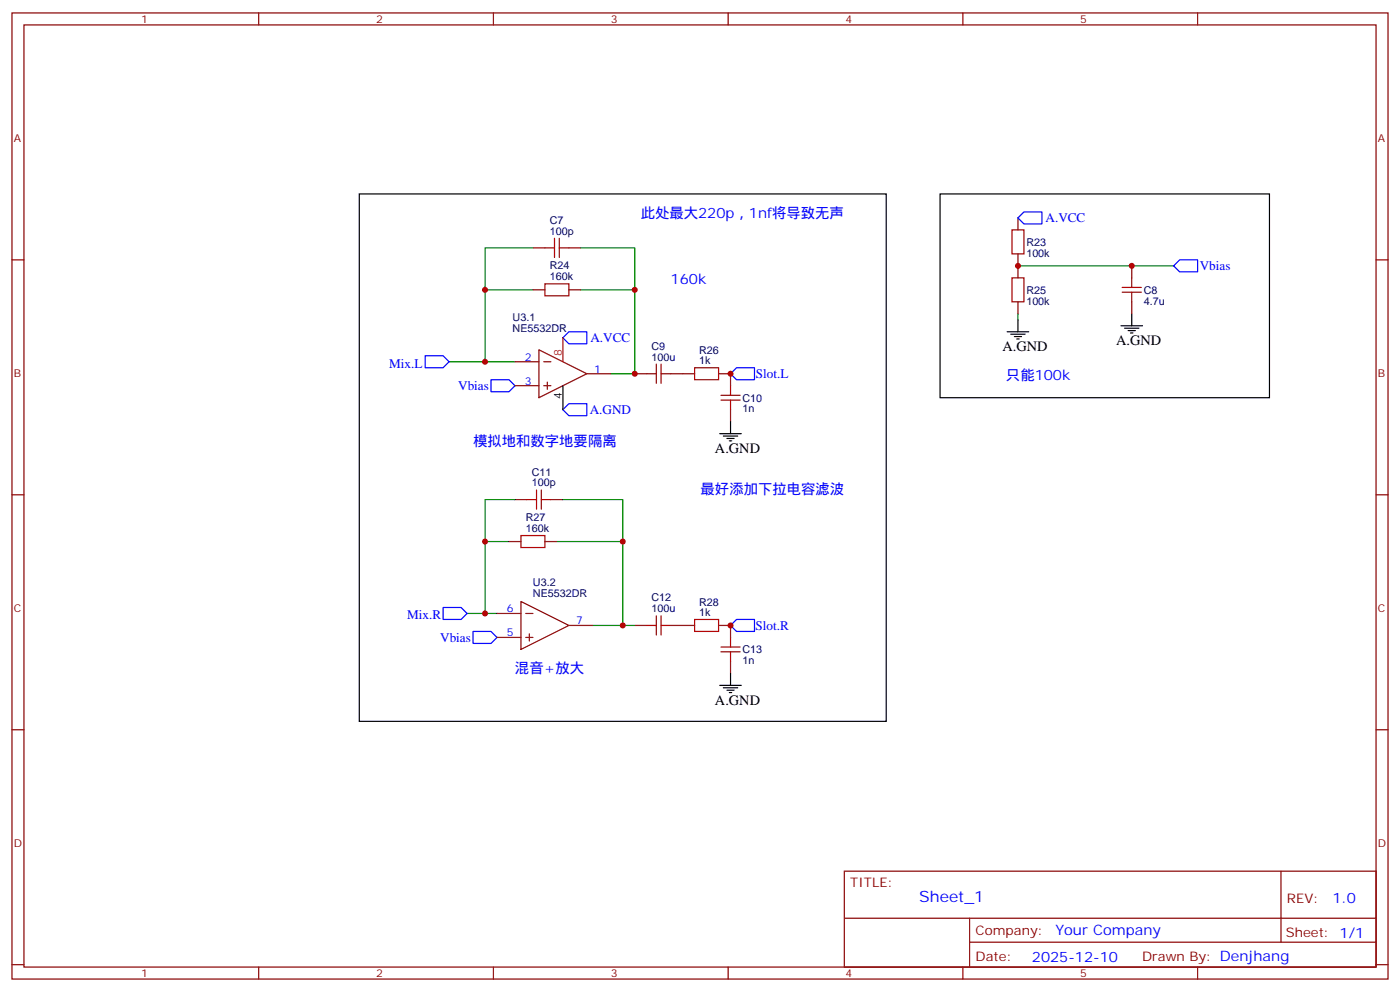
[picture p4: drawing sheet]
<svg xmlns="http://www.w3.org/2000/svg" width="412mm" height="292mm" viewBox="0 0 412 292" stroke-linecap="round" stroke-linejoin="round" font-family="sans-serif">
<g fill="none" stroke="#870000" stroke-width=".35">
<path d="M3.5 3.8h405.4v284.3h-405.4zM7.1 7.3h398.2v277.3h-398.2zM76.2 3.8v3.5M145.3 3.8v3.5M214.5 3.8v3.5M283.6 3.8v3.5M352.8 3.8v3.5M3.5 76.5h3.6M157 73h3.5M167.6 73h3.5M299.9 64.1v3.6M299.9 74.7v7.1"/>
<path d="M333.4 78.2v3.6M405.3 76.5h3.6M157 85.3h3.5M167.6 85.3h3.5M299.9 88.8v3.6M333.4 88.8v3.6M151.7 106.5h7M151.7 113.5h7M158.7 102.9l14.2 7.1-14.2 7.1zM160.2 106.5h2.1M160.2 113.5h2.1M161.2 112.5v2.1"/>
<path d="M172.9 110h7M187 110h3.5M197.6 110h7M211.7 110h3.5v3.5M215.2 120.6v3.5M3.5 145.6h3.6M149.9 159.4h3.6M151.7 147h3.5M160.5 159.4h3.5M162.3 147h3.5M405.3 145.6h3.6M153.5 177l14.1 7.1-14.1 7z"/>
<path d="M146.4 180.6h7.1M146.4 187.6h7.1M154.9 180.6h2.1M154.9 187.6h2.1M155.9 186.5v2.2M167.6 184.1h7M187 184.1h3.5M197.6 184.1h7M211.7 184.1h3.5v3.5M215.2 194.7v3.5M3.5 214.8h3.6M405.3 214.8h3.6"/>
<path d="M248.7 256.4h156.6v28.2h-156.6zM377.3 256.4v20.9M248.7 270.2h156.5M285.6 277.3h119.6M285.6 270.2v14.2M3.5 283.9h3.6M76.2 284.6v3.5M145.3 284.6v3.5M214.5 284.6v3.5M283.6 284.6v3.5M352.8 284.6v3.5M405.3 283.9h3.6"/>
</g>
<g fill="none" stroke="#a10000" stroke-width=".35">
<path d="M160.5 73h2.8M163.3 70.1v5.7M164.7 73h2.9M164.7 70.1v5.7M298.1 67.7h3.5v7h-3.5zM160.5 83.5h7.1v3.6h-7.1zM298.1 81.8h3.5v7h-3.5zM330.6 86h5.6M330.6 84.6h5.6M333.4 81.8v2.8M333.4 86v2.8M190.5 110h2.8"/>
<path d="M193.3 107.2v5.6M194.7 107.2v5.6M194.7 110h2.9M204.6 108.2h7.1v3.6h-7.1zM212.4 117.8h5.6M212.4 116.3h5.6M215.2 113.5v2.8M215.2 117.8v2.8M153.5 157.6h7v3.5h-7zM155.2 147h2.8M158 144.2v5.7M159.5 147h2.8"/>
<path d="M159.5 144.2v5.7M190.5 184.1h2.8M193.3 181.3v5.6M194.7 184.1h2.9M194.7 181.3v5.6M204.6 182.3h7.1v3.5h-7.1zM212.4 191.8h5.6M212.4 190.4h5.6M215.2 187.6v2.8M215.2 191.8v2.9"/>
</g>
<g fill="none" stroke="#000" stroke-width=".35">
<path d="M105.8 57.1h155.3v155.2h-155.3zM276.9 57.1h97v60h-97zM296.7 97.6h6.3M297.7 98.4h4.3M298.8 99.1h2.1M299.5 99.8h.7M299.9 94.1v3.5M330.2 95.9h6.3M331.3 96.6h4.2M332.3 97.3h2.1M333 98h.7M333.4 92.4v3.5"/>
<path d="M165.8 113.5v7.1M212 127.6h6.4M213.1 128.3h4.2M214.1 129h2.2M214.8 129.8h.7M215.2 124.1v3.5M215.2 198.2v3.5M212 201.7h6.4M213.1 202.4h4.2M214.1 203.1h2.2M214.8 203.8h.7"/>
</g>
<g fill="none" stroke="#008700" stroke-width=".35">
<path d="M157 73h-14.1v12.3M171.1 73h15.9v12.3M299.9 78.2h45.8M157 85.3h-14.1v21.2M171.1 85.3h15.9v24.7h-7.1M299.9 92.4v1.7M132.3 106.5h19.4M149.9 159.4h-7v21.2M151.7 147h-8.8v12.4M164 159.4h19.4v24.7h-8.8M165.8 147h17.6v12.4M137.6 180.6h8.8"/>
<path d="M183.4 184.1h3.6"/>
</g>
<path d="M301.6 62.4h5.3v3.5h-5.3l-1.7-1.8zM345.7 78.2l1.8-1.7h5.3v3.5h-5.3zM167.6 97.6h5.3v3.6h-5.3l-1.8-1.8zM125.2 104.7h5.3l1.8 1.8-1.8 1.7h-5.3zM144.6 111.8h5.3l1.8 1.7-1.8 1.8h-5.3zM217 108.2h5.2v3.6h-5.2l-1.8-1.8zM165.8 120.6l1.8-1.8h5.3v3.5h-5.3zM130.5 178.8h5.3l1.8 1.8-1.8 1.7h-5.3zM139.3 185.8h5.3l1.8 1.8-1.8 1.8h-5.3zM217 182.3h5.2v3.5h-5.2l-1.8-1.7z" fill="none" stroke="#00f" stroke-width=".35"/>
<path d="M165.8 99.4v7.1" fill="none" stroke="#f00" stroke-width=".35"/>
<g fill="#c00">
<circle cx="187" cy="110" r=".88"/>
<circle cx="183.4" cy="184.1" r=".88"/>
<circle cx="187" cy="85.3" r=".88"/>
<circle cx="183.4" cy="159.4" r=".88"/>
<circle cx="142.9" cy="106.5" r=".88"/>
<circle cx="142.9" cy="85.3" r=".88"/>
<circle cx="142.9" cy="180.6" r=".88"/>
<circle cx="142.9" cy="159.4" r=".88"/>
<circle cx="215.2" cy="110" r=".88"/>
<circle cx="215.2" cy="184.1" r=".88"/>
<circle cx="333.4" cy="78.2" r=".88"/>
<circle cx="299.9" cy="78.2" r=".88"/>
</g>
<text font-size="4.6" fill="#00f" x="270.8" y="265.4">Sheet_1</text>
<g font-size="4.2" fill="#00f">
<text x="188.7" y="64.1">此处最大220p，1nf将导致无声</text>
<text x="197.6" y="83.5">160k</text>
<text x="296.3" y="111.8">只能100k</text>
<text x="139.3" y="131.2">模拟地和数字地要隔离</text>
<text x="206.4" y="145.3">最好添加下拉电容滤波</text>
<text x="151.7" y="198.2">混音+放大</text>
<text x="392.5" y="265.7">1.0</text>
<text x="310.9" y="275.2">Your Company</text>
<text x="304" y="283">2025-12-10</text>
</g>
<g font-size="4.2">
<text x="328.8" y="101.5">A.GND</text>
<text x="295.3" y="103.3">A.GND</text>
<text x="210.6" y="133.3">A.GND</text>
<text x="210.6" y="207.4">A.GND</text>
</g>
<g font-size="3.9" fill="#00f">
<text x="308" y="65.4">A.VCC</text>
<text x="353.4" y="79.5">Vbias</text>
<text x="173.9" y="100.7">A.VCC</text>
<text x="114.7" y="108.2">Mix.L</text>
<text x="222.7" y="111.2">Slot.L</text>
<text x="135" y="114.8">Vbias</text>
<text x="173.7" y="121.8">A.GND</text>
<text x="119.9" y="182.3">Mix.R</text>
<text x="222.6" y="185.3">Slot.R</text>
<text x="129.7" y="188.9">Vbias</text>
</g>
<g font-size="3.9" fill="#800">
<text x="250.5" y="261">TITLE:</text>
<text x="379.1" y="265.7">REV:</text>
<text x="287.4" y="275.2">Company:</text>
<text x="378.7" y="275.8">Sheet: 1/1</text>
<text x="287.4" y="282.9">Date:</text>
<text x="336.4" y="282.9">Draw</text>
<text x="346.6" y="282.9">n By: Denjhang</text>
</g>
<g font-size="3.2" fill="#800">
<text x="41.6" y="6.8">1</text>
<text x="110.8" y="6.8">2</text>
<text x="179.9" y="6.8">3</text>
<text x="249.1" y="6.8">4</text>
<text x="318.2" y="6.8">5</text>
<text x="4.1" y="41.9">A</text>
<text x="405.9" y="41.9">A</text>
<text x="4.1" y="111.1">B</text>
<text x="405.9" y="111.1">B</text>
<text x="4.1" y="180.2">C</text>
<text x="405.9" y="180.2">C</text>
<text x="4.1" y="249.3">D</text>
<text x="405.9" y="249.3">D</text>
<text x="41.6" y="287.6">1</text>
<text x="110.8" y="287.6">2</text>
<text x="179.9" y="287.6">3</text>
<text x="249.1" y="287.6">4</text>
<text x="318.2" y="287.6">5</text>
</g>
<g font-size="3.2" fill="#000080">
<text x="161.9" y="65.9">C7</text>
<text x="161.9" y="69.1">100p</text>
<text x="302.3" y="75.6">100k</text>
<text x="302.3" y="72.3">R23</text>
<text x="161.9" y="82.5">160k</text>
<text x="161.9" y="79.3">R24</text>
<text x="302.3" y="89.7">100k</text>
<text x="302.3" y="86.4">R25</text>
<text x="336.9" y="89.7">4.7u</text>
<text x="336.9" y="86.5">C8</text>
<text x="151" y="94.4">U3.1</text>
<text x="151" y="97.6">NE5532DR</text>
<text x="191.9" y="106.1">100u</text>
<text x="191.9" y="102.9">C9</text>
<text x="206" y="107.2">1k</text>
<text x="206" y="104.1">R26</text>
<text x="218.7" y="118.2">C10</text>
<text x="218.7" y="121.3">1n</text>
<text x="156.6" y="143.2">100p</text>
<text x="156.6" y="140">C11</text>
<text x="154.9" y="153.3">R27</text>
<text x="154.9" y="156.6">160k</text>
<text x="157" y="172.4">U3.2</text>
<text x="157" y="175.7">NE5532DR</text>
<text x="191.9" y="177">C12</text>
<text x="206" y="178.2">R28</text>
<text x="191.9" y="180.2">100u</text>
<text x="206" y="181.3">1k</text>
<text x="218.7" y="195.4">1n</text>
<text x="218.7" y="192.3">C13</text>
</g>
<g font-size="3.2" fill="#00f">
<text x="154.6" y="106.1">2</text>
<text x="154.6" y="113.2">3</text>
<text x="175" y="109.6">1</text>
<text x="149.3" y="180.2">6</text>
<text x="169.7" y="183.7">7</text>
<text x="149.3" y="187.3">5</text>
</g>
<text font-size="3.2" fill="#f00" x="165.5" y="104.7" transform="rotate(-90 165.5 104.7)">8</text>
<text font-size="3.2" x="165.5" y="117.3" transform="rotate(-90 165.5 117.3)">4</text>
</svg>
